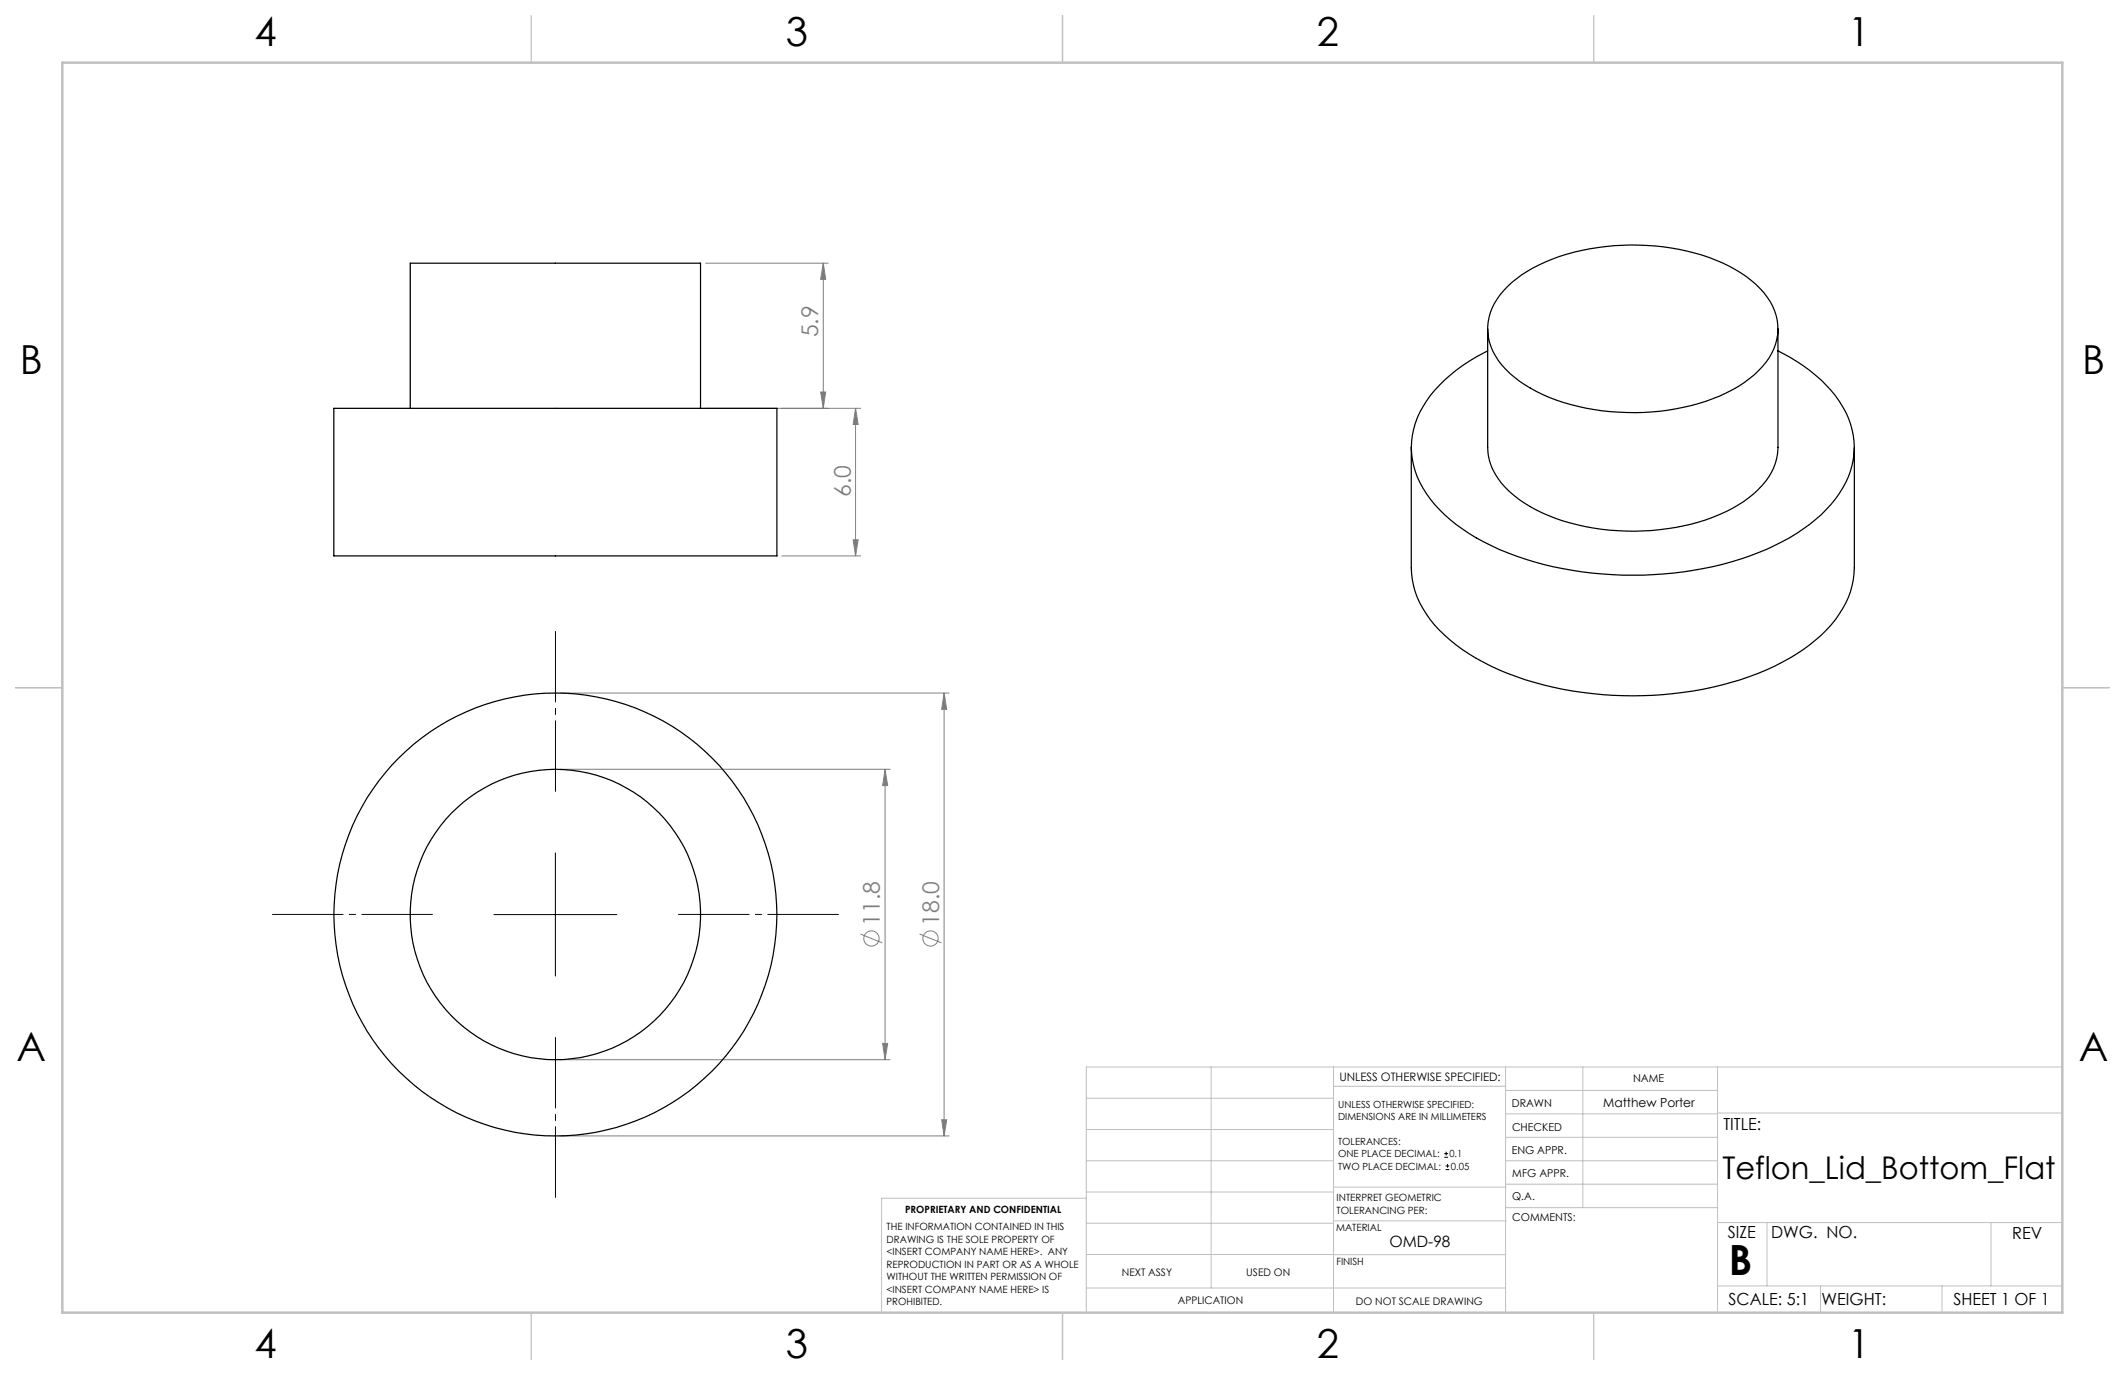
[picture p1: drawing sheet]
<svg xmlns="http://www.w3.org/2000/svg" width="432mm" height="279mm" viewBox="0 0 432 279" stroke-linecap="round" stroke-linejoin="round" font-family="sans-serif">
<g fill="none" stroke="#808080" stroke-width=".2">
<path d="M143.4 53.5h24.9M167.3 53.5v29.5M167.3 53.5l.5 3.3h-1zM166.8 79.7h1l-.5 3.3zM143.4 83h31.5M173.8 83v30M173.8 83l.6 3.3h-1zM158.9 113h16M173.4 109.7h1l-.6 3.3zM113.8 140.8h79.1M113.8 156.3h67.1M179.8 156.3l.6 3.3h-1z"/>
<path d="M179.8 156.3v59M191.8 140.8l.6 3.3h-1.1zM191.8 140.8v90M174.8 189.8l4.5 1.8M186.9 189.8l4.4 1.8M113.8 215.3h67.1M179.4 212h1l-.6 3.3zM113.8 230.8h79.1M191.3 227.5h1.1l-.6 3.3z"/>
<circle cx="177.1" cy="190.7" r="1.56"/>
<circle cx="189.1" cy="190.7" r="1.55"/>
</g>
<path d="M112.9 173.3v25M100.4 185.8h24.9M293.5 235.2h.8M293.5 234.4h.8M293.8 237.7h.7M293.8 236.9h.7M293.9 234v.8M294.1 236.5v.8" fill="none" stroke="#000" stroke-width=".2"/>
<path d="M112.9 160.8v-32.5M87.9 185.8h-32.5M137.9 185.8h32.5M112.9 210.8v32.5" fill="none" stroke="#000" stroke-width=".2" stroke-dasharray="15.2 1.3 1.3 1.3" stroke-dashoffset=".9"/>
<g fill="none" stroke="#c0c0c0" stroke-width=".2">
<path d="M246.1 216.8v44.9M271 216.8v49.9M305.9 216.8v49.9M321.6 216.8v28.6M349 216.8v49.9M419.1 216.8h-198.4v49.9M220.7 235.9h50.3M220.7 229.5h50.3M220.7 223.2h50.3M271 220.7h34.9M305.9 231.1h43.1M305.9 226.3h43.1"/>
<path d="M305.9 221.6h43.1M305.9 235.9h43.1M349 226.2h70.1M220.7 248.6h50.3M220.7 242.2h50.3M220.7 254.9h50.3M220.7 243.5h-41.6v23.2M271 255h34.9M271 248.1h35M271 241.2h35M305.9 240.6h43.1M306 245.4h43"/>
<path d="M349 248.4h70.1M359.1 248.4v12.9M404.6 248.4v12.9M220.7 261.7h85.2M349 261.3h70.1M369.9 261.3v5.4M394.6 261.3v5.4"/>
</g>
<path d="M108 3.2v9.5M215.9 3.2v9.5M323.8 3.2v9.5M3.1 139.7h9.6M419.1 139.7h9.5M108 266.7v9.6M215.9 266.7v9.6M323.8 266.7v9.6" fill="none" stroke="#c0c0c0" stroke-width=".25"/>
<path d="M12.7 12.7h406.4v254h-406.4z" fill="none" stroke="#c0c0c0" stroke-width=".5"/>
<g fill="#808080">
<path d="M166.8 79.7h1l-.5 3.3zM167.3 53.5l.5 3.3h-1zM173.4 109.7h1l-.6 3.3zM173.8 83l.6 3.3h-1z"/>
<path d="M191.8 140.8l.6 3.3h-1.1zM191.3 227.5h1.1l-.6 3.3zM179.8 156.3l.6 3.3h-1zM179.4 212h1l-.6 3.3z"/>
</g>
<g fill="none" stroke="#000" stroke-width=".25">
<path d="M306.3 58.2a31.8 31.8 0 0 1 16.8-7.6 46.4 46.4 0 0 1 28.3 3.5 19.1 19.1 0 0 1 8.8 8.2 11.1 11.1 0 0 1-2.9 13.1 31.4 31.4 0 0 1-16.8 7.7 46.4 46.4 0 0 1-28.4-3.6 18.5 18.5 0 0 1-9.1-9.1 10.9 10.9 0 0 1 2.5-11.3zM302.3 71.3a31 31 0 0 0-13.2 11.4 16.1 16.1 0 0 0 1.5 18.7 36.7 36.7 0 0 0 15.8 10.9 73.4 73.4 0 0 0 50.8 0 37.9 37.9 0 0 0 14.9-9.8 16.6 16.6 0 0 0 3.9-16.4 22.8 22.8 0 0 0-8.3-10.9l-2.6-1.8-3.8-2.1M302.3 66.8v24.1a12.6 12.6 0 0 0 5.4 9.8 36.3 36.3 0 0 0 19.5 7 45.4 45.4 0 0 0 24.8-4.4 18.5 18.5 0 0 0 8.4-8.3 10.9 10.9 0 0 0 .9-4.1v-24.1M67.8 83h90.1v30h-90.1zM83.4 83v-29.5h58.9v29.5M286.8 90.9v24.5a18.8 18.8 0 0 0 6.7 13.7 46.3 46.3 0 0 0 20.1 10.1 73.2 73.2 0 0 0 45.3-3.1 35.8 35.8 0 0 0 14.1-10.2 17.4 17.4 0 0 0 3.8-10.5v-24.5"/>
<circle cx="112.8" cy="185.8" r="45"/>
<circle cx="112.9" cy="185.8" r="29.5"/>
</g>
<text font-size="8.5" x="351.3" y="259">B</text>
<g font-size="8.1">
<text x="51.7" y="9.3">4</text>
<text x="159.7" y="9.3">3</text>
<text x="267.6" y="9.3">2</text>
<text x="375.6" y="9.3">1</text>
<text x="4" y="76">B</text>
<text x="423.1" y="76">B</text>
<text x="3.3" y="215.7">A</text>
<text x="422.4" y="215.7">A</text>
<text x="51.7" y="276">4</text>
<text x="159.7" y="276">3</text>
<text x="267.6" y="276">2</text>
<text x="375.6" y="276">1</text>
</g>
<text font-size="6.3" x="350" y="239.6">Teflon_Lid_Bottom_Flat</text>
<g font-size="4.7" fill="#808080">
<text x="166.3" y="68.6" transform="rotate(-90 166.3 68.6)">5.9</text>
<text x="172.9" y="101" transform="rotate(-90 172.9 101)">6.0</text>
<text x="178.8" y="188.1" transform="rotate(-90 178.8 188.1)">11.8</text>
<text x="190.8" y="188.1" transform="rotate(-90 190.8 188.1)">18.0</text>
</g>
<g font-size="3.4">
<text x="350.2" y="229.5">TITLE:</text>
<text x="351.1" y="251.6">SIZE</text>
<text x="359.9" y="251.6">DWG. NO.</text>
<text x="408.9" y="251.7">REV</text>
<text x="351.2" y="265.2">SCALE: 5:1</text>
<text x="370.1" y="265.3">WEIGHT:</text>
<text x="396.9" y="265.2">SHEET 1 OF 1</text>
</g>
<text font-size="3.2" x="282.3" y="253.3">OMD-98</text>
<text font-size="2.5" x="325.8" y="224.9">Matthew Porter</text>
<text font-size="2.4" x="272.2" y="219.7">UNLESS OTHERWISE SPECIFIED:</text>
<g font-size="2.2">
<text x="331.8" y="219.9">NAME</text>
<text x="307.2" y="224.9">DRAWN</text>
<text x="307.3" y="229.8">CHECKED</text>
<text x="307.2" y="234.5">ENG APPR.</text>
<text x="307.3" y="239.2">MFG APPR.</text>
<text x="307.3" y="243.9">Q.A.</text>
<text x="307.3" y="248.1">COMMENTS:</text>
</g>
<g font-size="2.1">
<text x="227.9" y="259.2">NEXT ASSY</text>
<text x="253.3" y="259.2">USED ON</text>
<text x="239.3" y="265">APPLICATION</text>
<text x="275.5" y="265.1">DO NOT SCALE DRAWING</text>
</g>
<g font-size="2">
<text x="271.9" y="225.1">UNLESS OTHERWISE SPECIFIED:</text>
<text x="271.9" y="227.6">DIMENSIONS ARE IN MILLIMETERS</text>
<text x="271.9" y="232.6">TOLERANCES:</text>
<text x="271.9" y="237.6">TWO PLACE DECIMAL:</text>
<text x="271.9" y="235.1">ONE PLACE DECIMAL:</text>
<text x="294.5" y="235.1">0.1</text>
<text x="294.8" y="237.6">0.05</text>
<text x="271.6" y="244.1">INTERPRET GEOMETRIC</text>
<text x="180.2" y="250">THE INFORMATION CONTAINED IN THIS</text>
<text x="183.9" y="246.4">PROPRIETARY AND CONFIDENTIAL</text>
<text x="271.5" y="250.2">MATERIAL</text>
<text x="271.6" y="246.6">TOLERANCING PER:</text>
<text x="180.2" y="252.5">DRAWING IS THE SOLE PROPERTY OF</text>
<text x="180.2" y="255.1">&lt;INSERT COMPANY NAME HERE&gt;. ANY</text>
<text x="180.2" y="257.6">REPRODUCTION IN PART OR AS A WHOLE</text>
<text x="271.5" y="257">FINISH</text>
<text x="180.2" y="260.1">WITHOUT THE WRITTEN PERMISSION OF</text>
<text x="180.2" y="262.6">&lt;INSERT COMPANY NAME HERE&gt; IS</text>
<text x="180.2" y="265.2">PROHIBITED.</text>
</g>
</svg>
